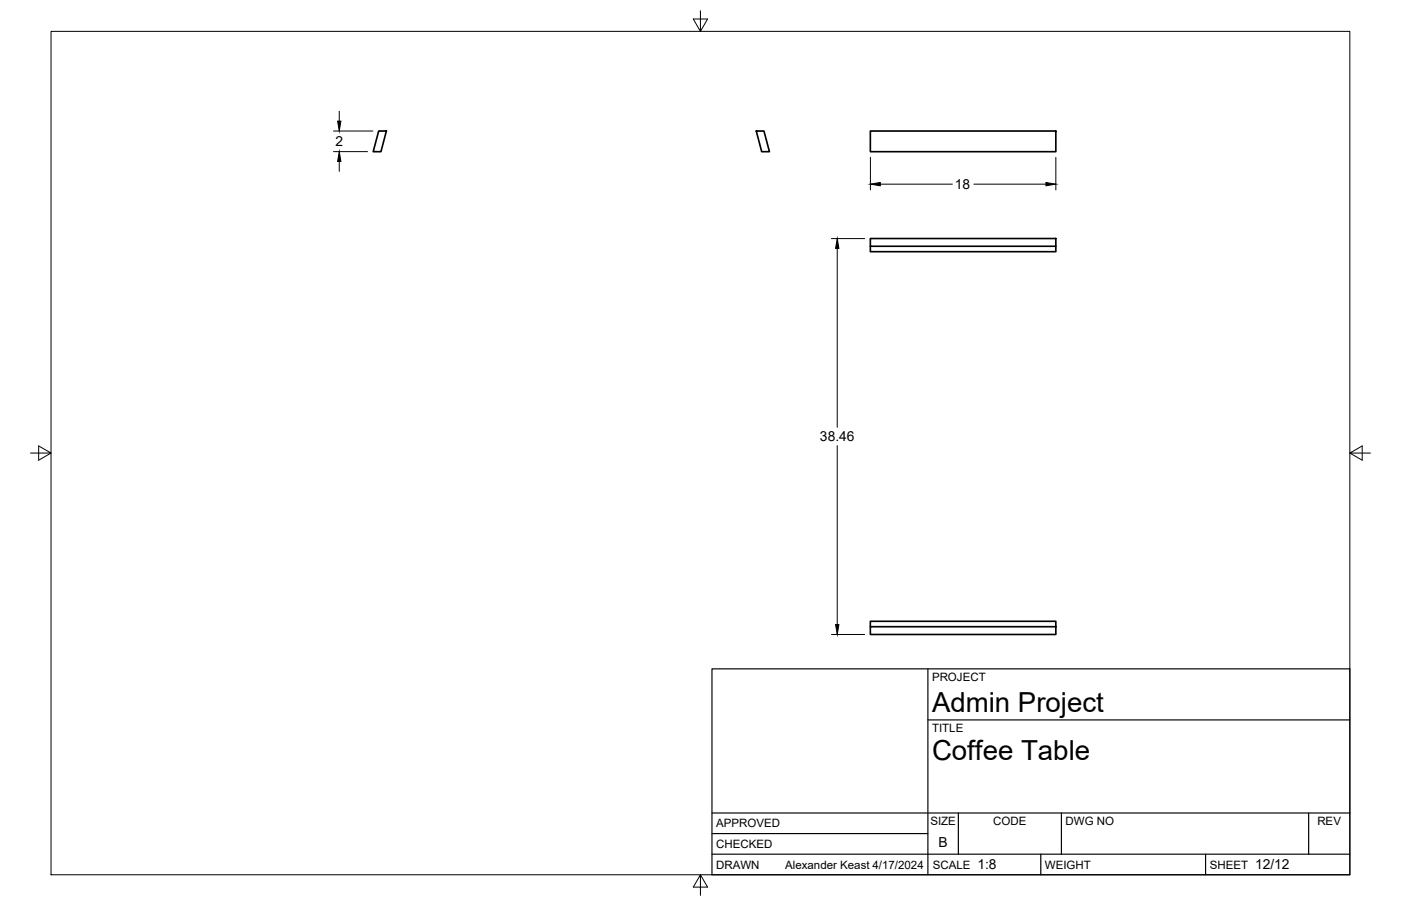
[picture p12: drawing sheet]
<svg xmlns="http://www.w3.org/2000/svg" width="432mm" height="279mm" viewBox="0 0 432 279" stroke-linecap="round" stroke-linejoin="round" font-family="sans-serif">
<!-- layer: Visible -->
<path d="M116.7 40.4h2.4l-1.7 6.4h-2.4zM233.1 40.4h2.4l1.7 6.4h-2.4zM268.2 40.4h57.2v6.4h-57.2zM268.2 73.6h57.2v2.3h-57.2zM268.2 75.9v1.7h57.2v-1.7M268.2 193.3h57.2v2.4h-57.2zM268.2 193.3v-1.7h57.2v1.7" fill="none" stroke="#000" stroke-width=".51"/>
<!-- layer: Border -->
<path d="M15.7 9.7h400.3v260.1h-400.3zM215.9 3.3v6.4l-2.2-3.8h4.4l-2.2 3.8M9.4 139.7h6.3l-3.8-2.2v4.4l3.8-2.2M416 139.7l3.8 2.2v-4.4l-3.8 2.2h6.4M215.9 269.8l2.2 3.8h-4.4l2.2-3.8v6.3" fill="none" stroke="#000" stroke-width=".31"/>
<!-- layer: Titleblock -->
<path d="M219.4 206.3h196.6v63.5h-196.6zM286 206.3v63.5M286 222h130M219.4 257.1h66.6M219.4 250.7h196.6M295.4 250.7v12.7M327.1 250.7v12.7M403.3 250.7v12.7M219.4 263.4h196.6M320.8 263.4v6.4M371.6 263.4v6.4" fill="none" stroke="#000" stroke-width=".36"/>
<!-- layer: FD_Dimensions -->
<path d="M104.6 34.3v3.1M102.8 46.8h10.5M102.8 40.4h12.1M104.6 49.8v3.1M268.3 48.5v10.1M271.3 56.8h22.2M300.1 56.8h22.3M325.4 48.5v10.1M256.3 73.6h10.2M258 76.6v55.2M258 137.4v55.2M256.3 195.7h10.2" fill="none" stroke="#000" stroke-width=".31"/>
<path d="M104.1 37.4h1l-.5 3zM104.6 46.8l.5 3h-1zM268.3 56.8l3-.5v1zM322.4 56.3l3 .5-3 .5zM258 73.6l.6 3h-1.1zM257.5 192.6h1.1l-.6 3.1z" fill="#000" stroke="#000" stroke-width=".31"/>
<g font-size="8.5">
<text x="287.3" y="219.5">Admin Project</text>
<text x="287.3" y="234.5">Coffee Table</text>
</g>
<g font-size="4.3">
<text x="103.4" y="45.1">2</text>
<text x="294.3" y="58.3">18</text>
<text x="252.7" y="136.1">38.46</text>
<text x="289.3" y="261.2">B</text>
<text x="301.2" y="268.1">1:8</text>
<text x="386.8" y="268.1">12/12</text>
</g>
<g font-size="3.5">
<text x="287.3" y="210.1">PROJECT</text>
<text x="287.3" y="225.8">TITLE</text>
<text x="220.7" y="255.2">APPROVED</text>
<text x="286.7" y="254.5">SIZE</text>
<text x="306.1" y="254.5">CODE</text>
<text x="328.4" y="254.5">DWG NO</text>
<text x="406" y="254.5">REV</text>
<text x="220.7" y="261.5">CHECKED</text>
<text x="220.7" y="267.9">DRAWN</text>
<text x="242" y="267.9">Alexander Keast 4/17/2024</text>
<text x="287.5" y="267.9">SCALE</text>
<text x="322.1" y="267.9">WEIGHT</text>
<text x="372.9" y="267.9">SHEET</text>
</g>
</svg>
